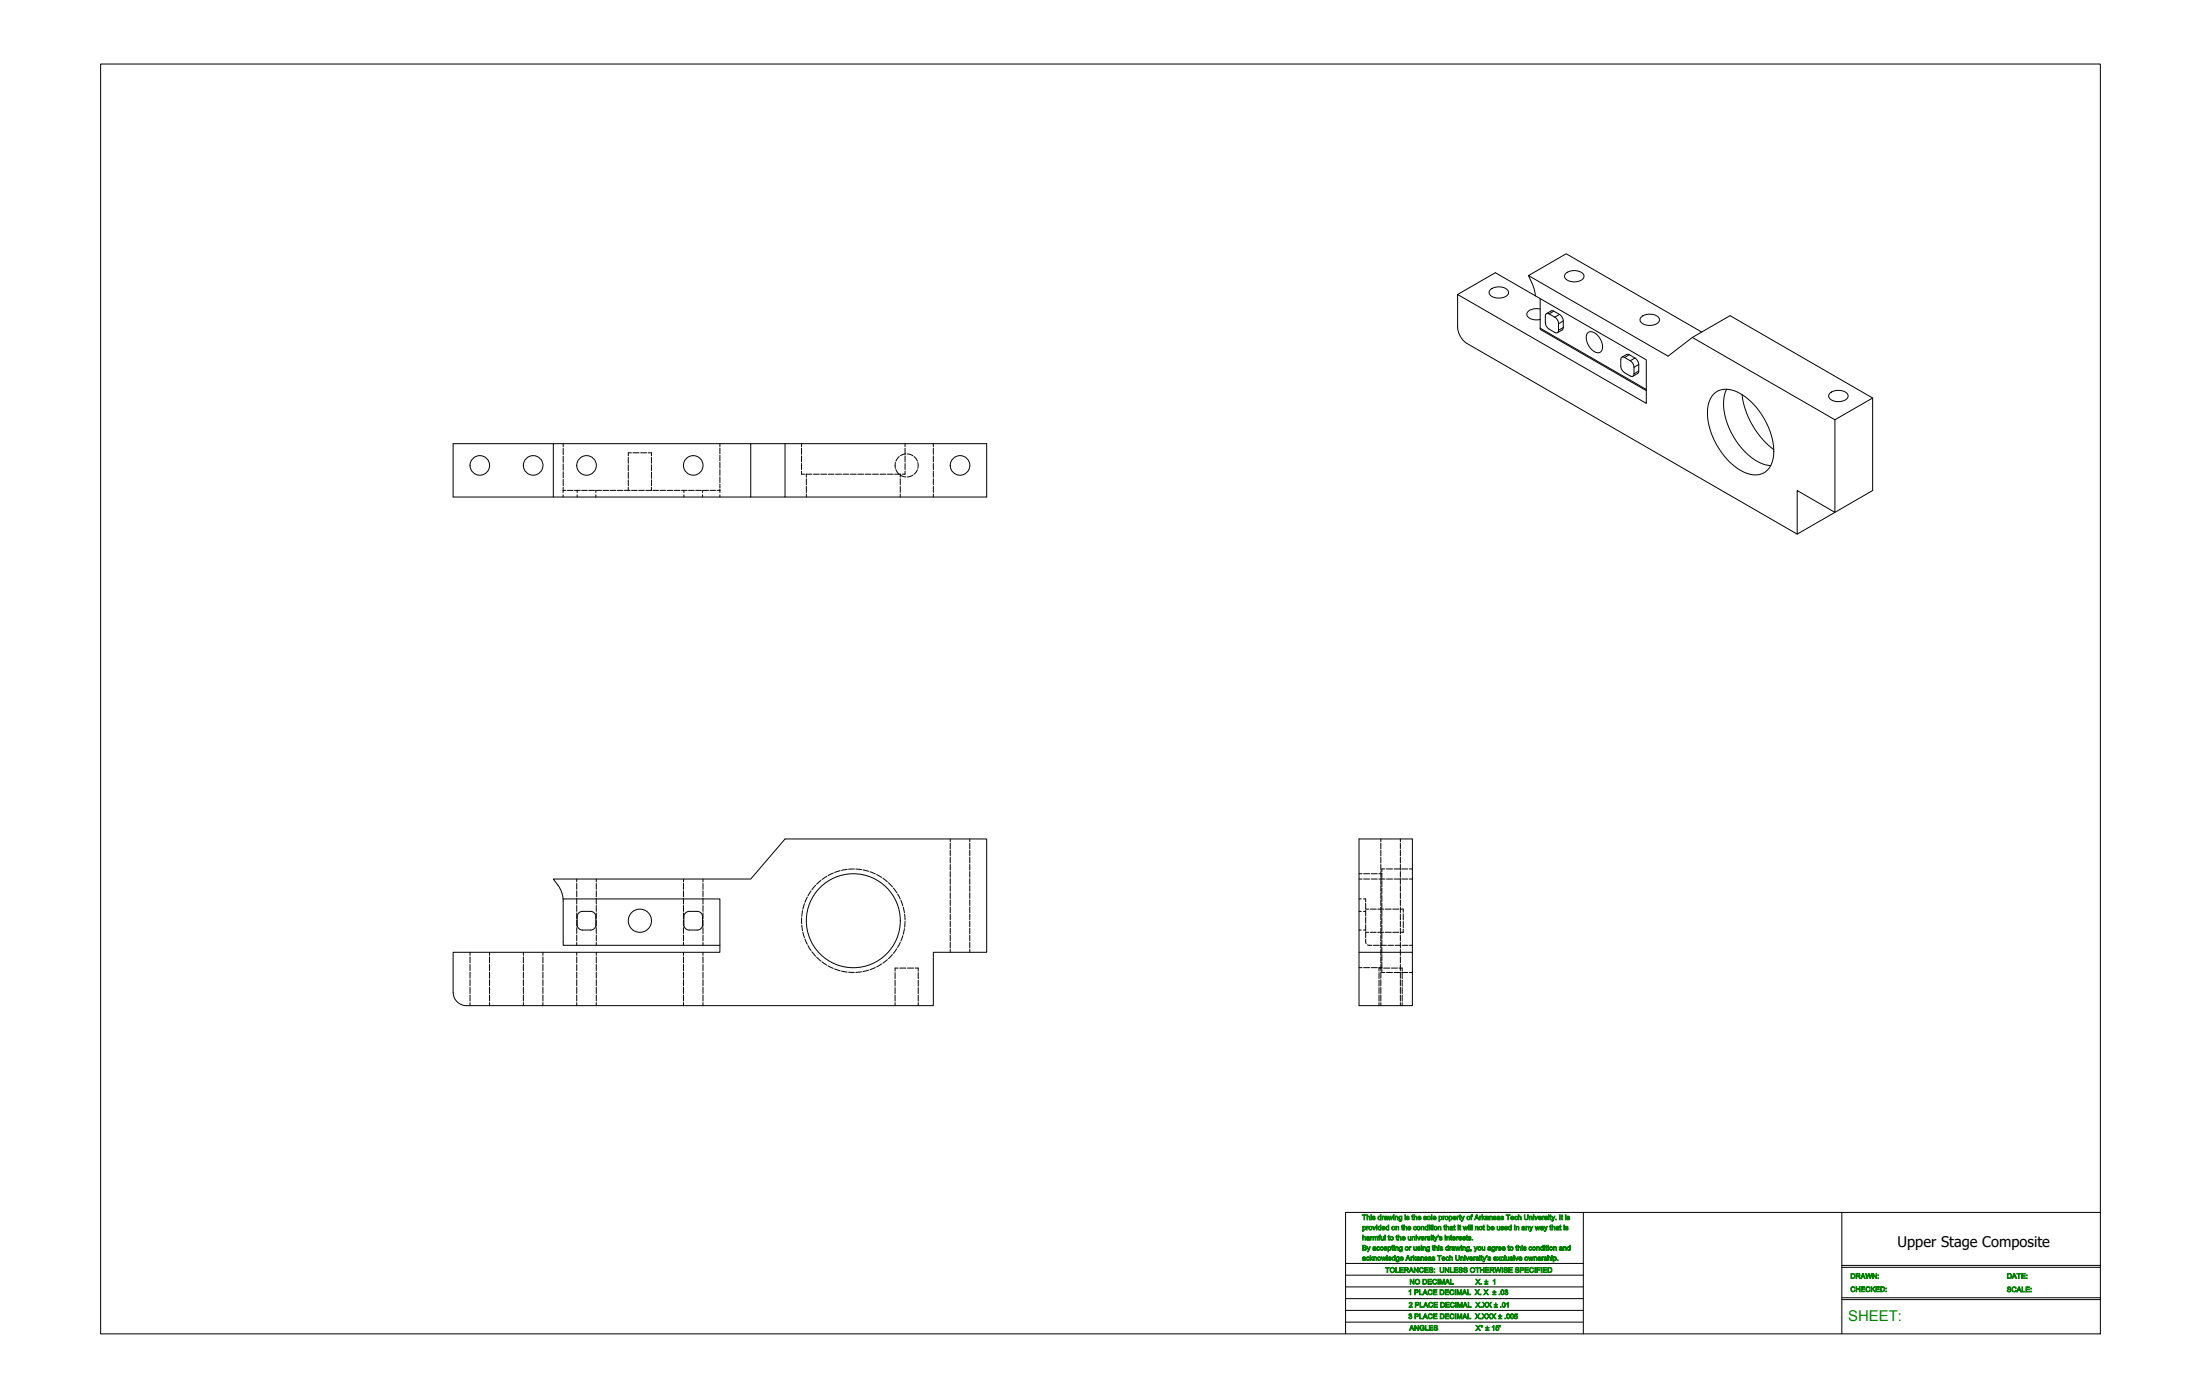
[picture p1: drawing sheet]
<svg xmlns="http://www.w3.org/2000/svg" width="2619mm" height="1664mm" viewBox="0 0 2619 1664" stroke-linecap="round" stroke-linejoin="round" font-family="sans-serif">
<!-- layer: Hidden (ANSI) -->
<g fill="none" stroke="#000" stroke-width="1.19">
<path d="M670 528v4M670 534v7M751 539h-3v3M753 539h8M762 539h8M772 539h3v3M857 528v3M857 533v7M954 528v4M954 533v8M1077 528v4M1077 533v8"/>
<path d="M1111 528v4M1111 533v8M670 543v7M670 552v7M748 544v7M748 553v7M775 544v7M775 553v7M857 542v7M857 550v7M857 559v7M954 543v7"/>
<path d="M954 552v7M1066 550v7M1066 559l4 6M1070 543l-4 6M1077 543v7M1077 552v7M1078 540l-6 2M1080 540l6 2M1088 543l4 6M1092 559l-4 5M1092 550v7M1111 542v8"/>
<path d="M1111 552v7M670 561v8M670 571v7M670 580v4M748 562v7M748 571v7M748 580v4M775 580v4h-6M775 562v7M775 571v7M857 576v5M857 567v7"/>
<path d="M954 561v3h3M959 564h7M960 564v4M960 570v7M960 579v7M968 564h7M977 564h7M986 564h7M994 564h7M1003 564h7M1012 564h7M1021 564h7"/>
<path d="M1030 564h7M1038 564h7M1047 564h7M1056 564h7M1065 564h7M1071 564v4M1071 570v7M1071 579v7M1072 566l6 2M1077 561v3h-3M1086 565l-6 3M1111 561v7"/>
<path d="M1111 570v7M1111 579v7M670 589v3M673 584h-3v2M675 584h7M684 584h6M687 584v2M687 589v3M692 584h7M701 584h6M709 584v2M709 589v3"/>
<path d="M709 584h7M718 584h6M726 584h7M735 584h6M743 584h7M752 584h6M760 584h7M777 584h7M785 584h7M794 584h7M802 584h7M811 584h7"/>
<path d="M814 584v2M814 589v3M819 584h7M828 584h7M836 584v2M836 589v3M836 584h7M845 584h7M853 584h4M857 582v4M857 589v3M960 588v4"/>
<path d="M1071 588v4M1111 588v4M1131 998v4M1154 998v4M1643 998v4M1667 998v4M1131 1003v7M1131 1012v7M1154 1003v7M1154 1012v7M1643 1003v7M1643 1012v7"/>
<path d="M1667 1003v7M1667 1012v7M992 1039l-7 3M1000 1036l-7 2M1008 1035l-7 1M1017 1034h-7M1019 1034l6 1M1027 1035l7 2M1035 1037l7 3M1131 1020v7M1131 1029v6M1131 1037v7"/>
<path d="M1154 1020v7M1154 1029v6M1154 1037v7M1617 1040h4M1623 1040h7M1632 1040h7M1641 1040h4M1643 1020v7M1643 1029v6M1643 1037v7M1645 1039v7M1648 1034h-3v4"/>
<path d="M1650 1034h7M1659 1034h7M1667 1020v7M1667 1029v6M1667 1037v7M1668 1034h7M1677 1034h4M686 1046v4M686 1051v7M710 1046v4M710 1051v7M813 1046v4"/>
<path d="M813 1051v7M837 1046v4M837 1051v7M971 1054l-5 5M977 1048l-5 4M984 1043l-6 4M1043 1041l6 3M1051 1045l5 4M1057 1051l5 4M1063 1057l4 5M1131 1046v6M1131 1054v7"/>
<path d="M1154 1046v6M1154 1054v7M1617 1046h4M1623 1046h7M1632 1046h7M1641 1046h7M1643 1046v6M1643 1054v7M1645 1048v7M1645 1057v7M1650 1046h7M1659 1046h7"/>
<path d="M1667 1046v6M1667 1054v7M1668 1046h7M1677 1046h4M686 1060v7M686 1069v7M686 1078v7M710 1060v7M710 1069v7M710 1078v7M813 1060v7M813 1069v7"/>
<path d="M813 1078v7M837 1060v7M837 1069v7M837 1078v7M957 1075l-2 7M961 1068l-3 6M965 1060l-3 6M1068 1064l3 6M1072 1071l2 7M1075 1080l1 6M1131 1062v7M1131 1071v7"/>
<path d="M1131 1079v7M1154 1062v7M1154 1071v7M1154 1079v7M1617 1070h3M1623 1070h2v3M1625 1075v7h4M1643 1062v7M1643 1071v7M1643 1079v7M1645 1066v7M1645 1075v7"/>
<path d="M1667 1062v7M1667 1071v7M1667 1079v7M686 1086v7M686 1095v7M710 1086v7M710 1095v7M813 1086v7M813 1095v7M837 1086v7M837 1095v7M954 1092v7"/>
<path d="M955 1084l-1 7M1077 1088v7M1077 1097v6M1131 1088v6M1131 1096v7M1154 1088v6M1154 1096v7M1617 1085h3M1623 1085h2M1625 1083v7M1625 1092v7M1631 1082h7"/>
<path d="M1640 1082h7M1643 1088v6M1643 1096v7M1645 1083v7M1645 1092v7M1649 1082h7M1657 1082h8M1666 1082h4v4M1667 1088v6M1667 1096v7M1670 1087v8M1670 1097v7"/>
<path d="M686 1104v7M686 1113v7M710 1104v7M710 1113v7M813 1104v7M813 1113v7M837 1104v7M837 1113v7M954 1101l1 7M955 1109l2 7M958 1118l3 6M1074 1113l-2 7"/>
<path d="M1076 1105l-1 7M1131 1105v6M1131 1113v7M1154 1105v6M1154 1113v7M1617 1107h3M1623 1107h2M1625 1118l1 5M1625 1100v7M1625 1109v7M1625 1109h4M1631 1109h7"/>
<path d="M1640 1109h7M1643 1105v6M1643 1113v7M1645 1101v7M1645 1110v7M1645 1119v7M1649 1109h7M1657 1109h8M1667 1105v6M1667 1113v7M1670 1106v3h-4M559 1133v4"/>
<path d="M559 1139v7M583 1133v4M583 1139v7M623 1133v4M623 1139v7M646 1133v4M646 1139v7M686 1121v4M686 1133v4M686 1139v7M710 1121v4M710 1133v4"/>
<path d="M710 1139v7M813 1121v4M813 1133v4M813 1139v7M837 1121v4M837 1133v4M837 1139v7M962 1125l3 6M966 1133l5 5M972 1139l5 5M1062 1136l-5 5M1067 1129l-4 6"/>
<path d="M1071 1122l-3 6M1131 1121v7M1131 1130v3M1154 1121v7M1154 1130v3M1627 1124l6 1M1634 1125h7M1643 1125h7M1643 1121v7M1643 1130v7M1643 1139v7M1645 1127v7"/>
<path d="M1645 1136v7M1652 1125h7M1660 1125h7M1667 1121v7M1667 1130v7M1667 1139v7M1669 1125h7M1677 1125h4M559 1148v7M559 1157v7M583 1148v7M583 1157v7"/>
<path d="M623 1148v7M623 1157v7M646 1148v7M646 1157v7M686 1148v7M686 1157v7M710 1148v7M710 1157v7M813 1148v7M813 1157v7M837 1148v7M837 1157v7"/>
<path d="M978 1145l6 4M985 1149l7 3M993 1153l7 2M1001 1156l7 1M1010 1157h7M1025 1156l-6 1M1034 1154l-7 2M1042 1151l-7 3M1049 1147l-6 4M1056 1142l-5 4M1065 1157v8M1069 1152h-4v4"/>
<path d="M1071 1152h7M1080 1152h7M1089 1152h4v4M1093 1157v8M1617 1152h4M1623 1152h7M1632 1152h7M1641 1152h4M1641 1157v8M1643 1148v7M1643 1157v7M1645 1145v7"/>
<path d="M1645 1154v3h3M1645 1152h-4v4M1647 1152h7M1650 1157h7M1656 1152h7M1659 1157h7M1665 1152h4v4M1667 1148v7M1667 1157v7M1668 1157h7M1669 1157v8M1677 1157h4"/>
<path d="M559 1166v7M559 1175v7M583 1166v7M583 1175v7M623 1166v7M623 1175v7M646 1166v7M646 1175v7M686 1166v7M686 1175v7M710 1166v7M710 1175v7"/>
<path d="M813 1166v7M813 1175v7M837 1166v7M837 1175v7M1065 1166v8M1065 1175v7M1093 1166v8M1093 1175v7M1641 1166v8M1641 1175v7M1643 1166v7M1643 1175v7"/>
<path d="M1667 1166v7M1667 1175v7M1669 1166v8M1669 1175v7M559 1184v7M559 1193v4M583 1184v7M583 1193v4M623 1184v7M623 1193v4M646 1184v7M646 1193v4"/>
<path d="M686 1184v7M686 1193v4M710 1184v7M710 1193v4M813 1184v7M813 1193v4M837 1184v7M837 1193v4M1065 1184v7M1065 1193v4M1093 1184v7M1093 1193v4"/>
<path d="M1641 1184v7M1641 1193v4M1643 1184v7M1643 1193v4M1667 1184v7M1667 1193v4M1669 1184v7M1669 1193v4"/>
</g>
<!-- layer: Visible (ANSI) -->
<g fill="none" stroke="#000" stroke-width="1.19">
<path d="M1819 328l6 15 2 9M1864 325a16 16 0 0 1 21 2 6 6 0 0 1-7 8 14 14 0 0 1-16-5v-3zM1735 350l45-25 47 27M1774 344a16 16 0 0 1 21 2 6 6 0 0 1-7 8 14 14 0 0 1-16-5v-2zM1827 352l132 76v52l-224-130v39a25 25 0 0 0 11 20l393 227v-52l45 26v-110l-170-98M1833 355v36l1 1 125 73M1833 368a13 13 0 0 0-16 5 11 11 0 0 0 14 8l2-1M1840 374l2-1 2 1 7 4 2 2 2 5v9l-2 2h-3l-6-4-4-4-1-4v-8zM1840 373l7-3 9 4 3 3 1 4v10l-1 2-5 3M1953 378a15 15 0 0 1 22 2 8 8 0 0 1-9 7 11 11 0 0 1-14-7zM1889 396a8 8 0 0 1 12 3 16 16 0 0 1 4 20 12 12 0 0 1-15-8 14 14 0 0 1-1-15zM2025 395l-161-93-45 26 166 96 29-22 45-26 170 98v110l-90 52"/>
<path d="M1930 425h3l8 5 2 2 2 5v8l-1 3-4-1-8-4-1-2-2-5v-8zM1930 425l6-3h2l9 5 2 3 1 4v9l-7 5M2039 469a25 25 0 0 1 32-1 86 86 0 0 1 40 73 23 23 0 0 1-24 24 60 60 0 0 1-41-30 72 72 0 0 1-12-56l2-6zM2055 463a58 58 0 0 0 4 50 74 74 0 0 0 42 40l6 1M2073 470a99 99 0 0 0 38 65M2178 467a16 16 0 0 1 21 2 6 6 0 0 1-6 8 14 14 0 0 1-17-5l1-2zM2229 474l-45 26M658 528h235v64h-235zM658 528h-119v64h119M893 528h281v64h-240M934 528v64h-41M1617 998h64v199h-64z"/>
<path d="M664 1053l4 8 2 9M664 1053l-6-7h235l41-48h240v135h-63v64h-556a16 16 0 0 1-16-16M670 1070h187v63h-318v48M670 1070v55h187M709 1091v9M709 1091a6 6 0 0 0-6-6h-10a6 6 0 0 0-6 6v9a6 6 0 0 0 6 7h10a6 6 0 0 0 6-7M816 1086l3-1h11a6 6 0 0 1 6 6v9a6 6 0 0 1-6 7h-10a6 6 0 0 1-6-7v-10zM1617 1133h64"/>
<circle cx="571" cy="554" r="12"/>
<circle cx="635" cy="554" r="12"/>
<circle cx="698" cy="554" r="12"/>
<circle cx="825" cy="554" r="12"/>
<circle cx="1143" cy="554" r="12"/>
<circle cx="762" cy="1096" r="14"/>
<circle cx="1016" cy="1096" r="56"/>
</g>
<!-- layer: Visible Narrow (ANSI) -->
<path d="M1849 370l-5 4M1856 374l-6 3M1833 391l126 72M1860 390l-5 3M1860 382l-5 3M1939 422l-6 3M1946 426l-6 3M1950 434l-5 3M1950 442l-5 3" fill="none" stroke="#000" stroke-width="1.19"/>
<!-- layer: 0 -->
<g fill="none" stroke="#000" stroke-width="1.19">
<path d="M120 76h2380v1511h-2380zM1885 1443h-284v61h283M2192 1443v144M2500 1443h-616v144M1601 1504v83M1601 1518h283M2192 1508h308M2192 1506h308M1601 1531h283M1601 1559h283M1601 1545h283M2192 1547h308"/>
<path d="M2192 1544h308M1601 1573h283"/>
</g>
<text font-size="17.7" fill="#008000" x="2199" y="1572">SHEET:</text>
<text font-size="17.5" x="2258" y="1484">Upper Stage Composite</text>
<g font-size="8.4" fill="#008000">
<text x="1621" y="1452">This drawing is the sole property of Arkansas Tech University. It is</text>
<text x="1621" y="1464">provided on the condition that it will not be used in any way that is</text>
<text x="1621" y="1476">harmful to the university's interests.</text>
<text x="1621" y="1488">By accepting or using this drawing, you agree to this condition and</text>
<text x="1621" y="1500">acknowledge Arkansas Tech University's exclusive ownership.</text>
<text x="1649" y="1514">TOLERANCES: UNLESS OTHERWISE SPECIFIED</text>
<text x="2202" y="1522">DRAWN:</text>
<text x="2388" y="1522">DATE:</text>
<text x="1677" y="1528">NO DECIMAL</text>
<text x="1756" y="1528">X. ± 1</text>
<text x="1676" y="1541">1 PLACE DECIMAL X. X ± .03</text>
<text x="2202" y="1537">CHECKED:</text>
<text x="2388" y="1537">SCALE:</text>
<text x="1677" y="1556">2 PLACE DECIMAL X.XX ± .01</text>
<text x="1676" y="1569">3 PLACE DECIMAL X.XXX ± .005</text>
<text x="1677" y="1583">ANGLES</text>
<text x="1756" y="1583">X° ± 15'</text>
</g>
</svg>
